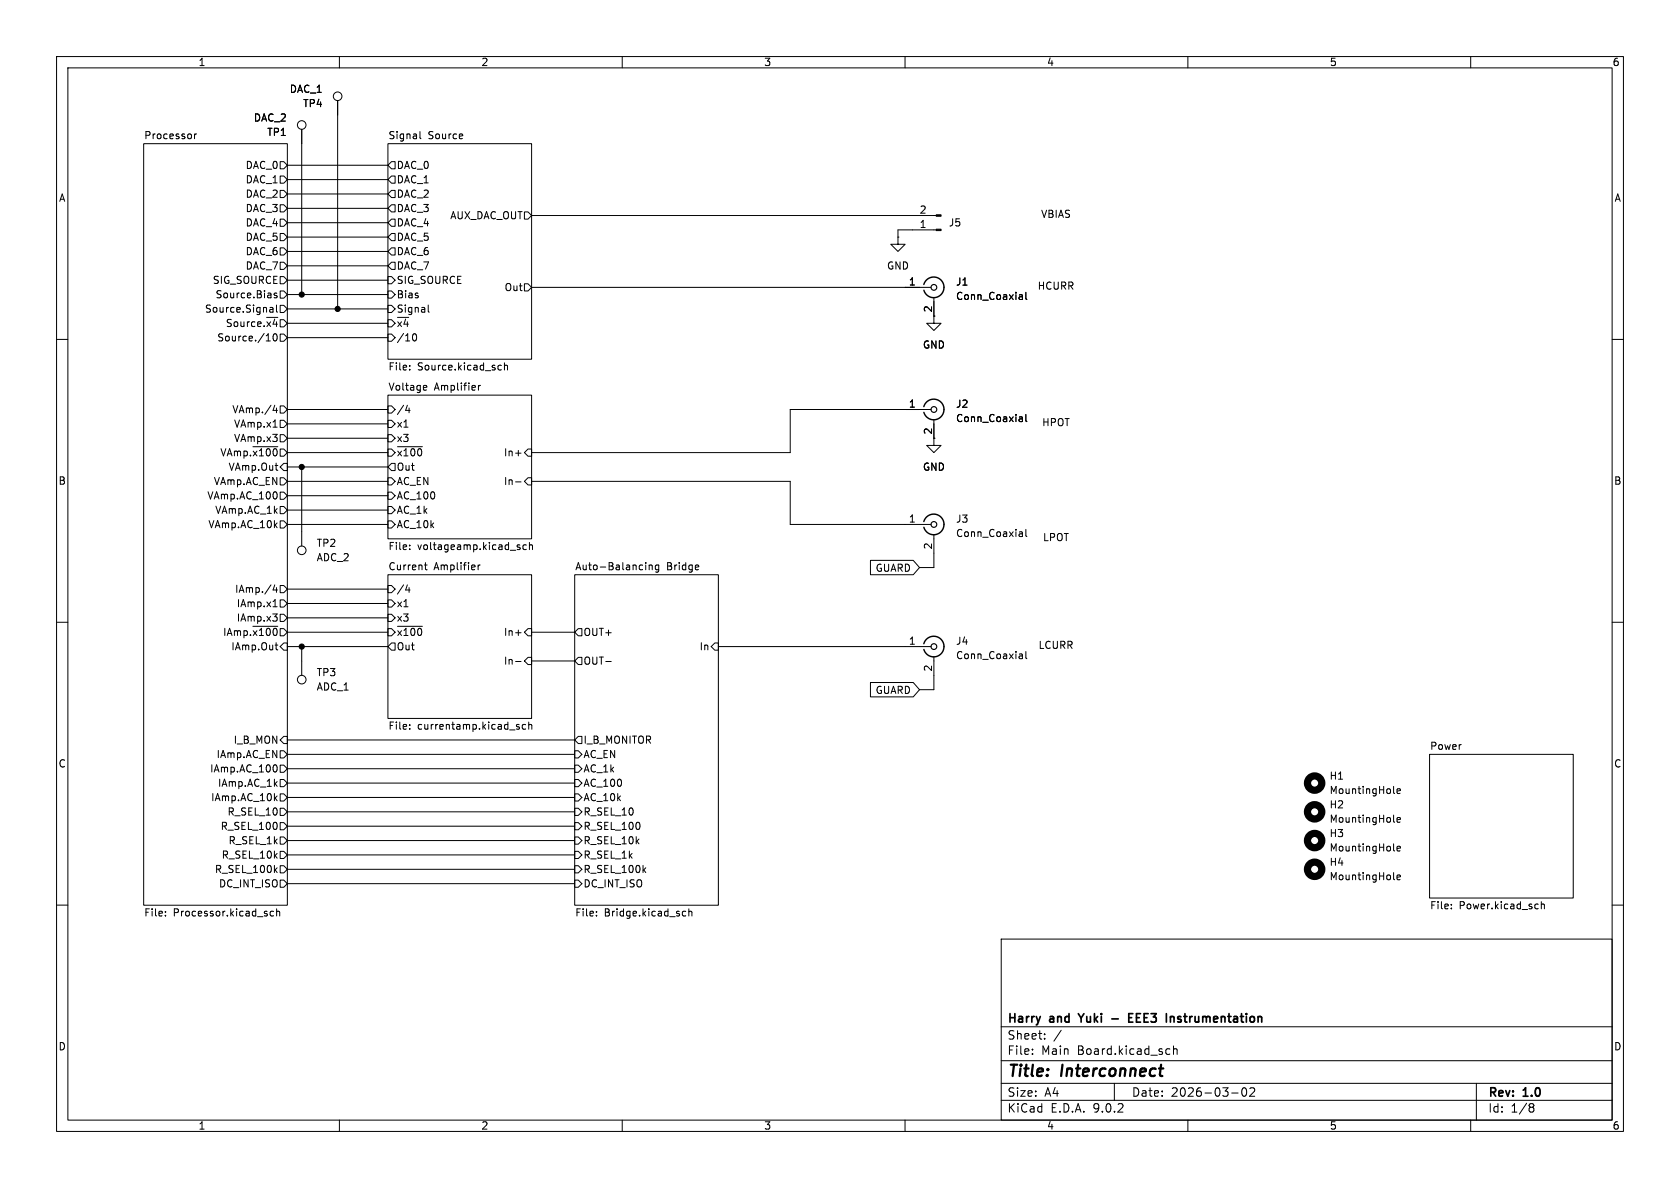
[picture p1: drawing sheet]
(kicad_sch
 (version 20250114)
 (generator "eeschema")
 (generator_version "9.0")
 (paper "A4")
 (title_block
  (title "Interconnect")
  (date "2026-03-02")
  (rev "1.0")
  (company "Harry and Yuki - EEE3 Instrumentation"))
 (lib_symbols
  (symbol "Connector:Conn_01x02_Pin"
   (pin_names
    (offset 1.016) (hide yes)) (exclude_from_sim no) (in_bom yes) (on_board yes)
   (property "Reference" "J" (at 0 2.54 0) (effects (font (size 1.27 1.27))))
   (property "Value" "Conn_01x02_Pin" (at 0 -5.08 0) (effects (font (size 1.27 1.27))))
   (property "Footprint" "" (at 0 0 0) (effects (font (size 1.27 1.27)) (hide yes)))
   (property "Datasheet" "~" (at 0 0 0) (effects (font (size 1.27 1.27)) (hide yes)))
   (property "Description" "Generic connector, single row, 01x02, script generated" (at 0 0 0) (effects (font (size 1.27 1.27)) (hide yes)))
   (property "ki_locked" "" (at 0 0 0) (effects (font (size 1.27 1.27))))
   (symbol "Conn_01x02_Pin_1_1"
    (rectangle (start 0.8636 0.127) (end 0 -0.127) (stroke (width 0.1524) (type default)) (fill (type outline)))
    (rectangle (start 0.8636 -2.413) (end 0 -2.667) (stroke (width 0.1524) (type default)) (fill (type outline)))
    (polyline (pts (xy 1.27 0) (xy 0.8636 0)) (stroke (width 0.1524) (type default)) (fill (type none)))
    (polyline (pts (xy 1.27 -2.54) (xy 0.8636 -2.54)) (stroke (width 0.1524) (type default)) (fill (type none)))
    (pin passive line (at 5.08 0 180) (length 3.81) (name "Pin_1" (effects (font (size 1.27 1.27)))) (number "1" (effects (font (size 1.27 1.27)))))
    (pin passive line (at 5.08 -2.54 180) (length 3.81) (name "Pin_2" (effects (font (size 1.27 1.27)))) (number "2" (effects (font (size 1.27 1.27))))))
   (embedded_fonts no))
  (symbol "Connector:Conn_Coaxial"
   (pin_names
    (offset 1.016) (hide yes)) (exclude_from_sim no) (in_bom yes) (on_board yes)
   (property "Reference" "J" (at 0.254 3.048 0) (effects (font (size 1.27 1.27))))
   (property "Value" "Conn_Coaxial" (at 2.921 0 90) (effects (font (size 1.27 1.27))))
   (property "Footprint" "" (at 0 0 0) (effects (font (size 1.27 1.27)) (hide yes)))
   (property "Datasheet" "~" (at 0 0 0) (effects (font (size 1.27 1.27)) (hide yes)))
   (property "Description" "coaxial connector (BNC, SMA, SMB, SMC, Cinch/RCA, LEMO, ...)" (at 0 0 0) (effects (font (size 1.27 1.27)) (hide yes)))
   (symbol "Conn_Coaxial_0_1"
    (polyline (pts (xy -2.54 0) (xy -0.508 0)) (stroke (width 0) (type default)) (fill (type none)))
    (arc (start 1.778 0) (mid 0.222 -1.8079) (end -1.778 -0.508) (stroke (width 0.254) (type default)) (fill (type none)))
    (arc (start -1.778 0.508) (mid 0.2221 1.8084) (end 1.778 0) (stroke (width 0.254) (type default)) (fill (type none)))
    (circle (center 0 0) (radius 0.508) (stroke (width 0.2032) (type default)) (fill (type none)))
    (polyline (pts (xy 0 -2.54) (xy 0 -1.778)) (stroke (width 0) (type default)) (fill (type none))))
   (symbol "Conn_Coaxial_1_1"
    (pin passive line (at -5.08 0 0) (length 2.54) (name "In" (effects (font (size 1.27 1.27)))) (number "1" (effects (font (size 1.27 1.27)))))
    (pin passive line (at 0 -5.08 90) (length 2.54) (name "Ext" (effects (font (size 1.27 1.27)))) (number "2" (effects (font (size 1.27 1.27))))))
   (embedded_fonts no))
  (symbol "Connector:TestPoint"
   (pin_numbers (hide yes))
   (pin_names
    (offset 0.762) (hide yes)) (exclude_from_sim no) (in_bom yes) (on_board yes)
   (property "Reference" "TP" (at 0 6.858 0) (effects (font (size 1.27 1.27))))
   (property "Value" "TestPoint" (at 0 5.08 0) (effects (font (size 1.27 1.27))))
   (property "Footprint" "" (at 5.08 0 0) (effects (font (size 1.27 1.27)) (hide yes)))
   (property "Datasheet" "~" (at 5.08 0 0) (effects (font (size 1.27 1.27)) (hide yes)))
   (property "Description" "test point" (at 0 0 0) (effects (font (size 1.27 1.27)) (hide yes)))
   (symbol "TestPoint_0_1"
    (circle (center 0 3.302) (radius 0.762) (stroke (width 0) (type default)) (fill (type none))))
   (symbol "TestPoint_1_1"
    (pin passive line (at 0 0 90) (length 2.54) (name "1" (effects (font (size 1.27 1.27)))) (number "1" (effects (font (size 1.27 1.27))))))
   (embedded_fonts no))
  (symbol "Mechanical:MountingHole"
   (pin_names
    (offset 1.016)) (exclude_from_sim no) (in_bom no) (on_board yes)
   (property "Reference" "H" (at 0 5.08 0) (effects (font (size 1.27 1.27))))
   (property "Value" "MountingHole" (at 0 3.175 0) (effects (font (size 1.27 1.27))))
   (property "Footprint" "" (at 0 0 0) (effects (font (size 1.27 1.27)) (hide yes)))
   (property "Datasheet" "~" (at 0 0 0) (effects (font (size 1.27 1.27)) (hide yes)))
   (property "Description" "Mounting Hole without connection" (at 0 0 0) (effects (font (size 1.27 1.27)) (hide yes)))
   (symbol "MountingHole_0_1"
    (circle (center 0 0) (radius 1.27) (stroke (width 1.27) (type default)) (fill (type none))))
   (embedded_fonts no))
  (symbol "power:GND"
   (power)
   (pin_numbers (hide yes))
   (pin_names
    (offset 0) (hide yes)) (exclude_from_sim no) (in_bom yes) (on_board yes)
   (property "Reference" "#PWR" (at 0 -6.35 0) (effects (font (size 1.27 1.27)) (hide yes)))
   (property "Value" "GND" (at 0 -3.81 0) (effects (font (size 1.27 1.27))))
   (property "Footprint" "" (at 0 0 0) (effects (font (size 1.27 1.27)) (hide yes)))
   (property "Datasheet" "" (at 0 0 0) (effects (font (size 1.27 1.27)) (hide yes)))
   (property "Description" "Power symbol creates a global label with name \"GND\" , ground" (at 0 0 0) (effects (font (size 1.27 1.27)) (hide yes)))
   (symbol "GND_0_1"
    (polyline (pts (xy 0 0) (xy 0 -1.27) (xy 1.27 -1.27) (xy 0 -2.54) (xy -1.27 -1.27) (xy 0 -1.27)) (stroke (width 0) (type default)) (fill (type none))))
   (symbol "GND_1_1"
    (pin power_in line (at 0 0 270) (length 0) (name "~" (effects (font (size 1.27 1.27)))) (number "1" (effects (font (size 1.27 1.27))))))
   (embedded_fonts no)))
 (text "LPOT\n"
  (exclude_from_sim no)
  (at 186.69 95.25 0)
  (effects (font (size 1.27 1.27))))
 (text "HCURR\n"
  (exclude_from_sim no)
  (at 186.69 50.8 0)
  (effects (font (size 1.27 1.27))))
 (text "VBIAS\n"
  (exclude_from_sim no)
  (at 186.69 38.1 0)
  (effects (font (size 1.27 1.27))))
 (text "LCURR\n"
  (exclude_from_sim no)
  (at 186.69 114.3 0)
  (effects (font (size 1.27 1.27))))
 (text "HPOT"
  (exclude_from_sim no)
  (at 186.69 74.93 0)
  (effects (font (size 1.27 1.27))))
 (junction
  (at 53.34 52.07)
  (diameter 0)
  (color 0 0 0 0))
 (junction
  (at 59.69 54.61)
  (diameter 0)
  (color 0 0 0 0))
 (junction
  (at 53.34 82.55)
  (diameter 0)
  (color 0 0 0 0))
 (junction
  (at 53.34 114.3)
  (diameter 0)
  (color 0 0 0 0))
 (wire
  (pts (xy 59.69 20.32) (xy 59.69 54.61))
  (stroke (width 0) (type default)))
 (wire
  (pts (xy 50.8 151.13) (xy 101.6 151.13))
  (stroke (width 0) (type default)))
 (wire
  (pts (xy 50.8 111.76) (xy 68.58 111.76))
  (stroke (width 0) (type default)))
 (wire
  (pts (xy 50.8 153.67) (xy 101.6 153.67))
  (stroke (width 0) (type default)))
 (wire
  (pts (xy 50.8 80.01) (xy 68.58 80.01))
  (stroke (width 0) (type default)))
 (wire
  (pts (xy 139.7 80.01) (xy 139.7 72.39))
  (stroke (width 0) (type default)))
 (wire
  (pts (xy 50.8 77.47) (xy 68.58 77.47))
  (stroke (width 0) (type default)))
 (wire
  (pts (xy 93.98 111.76) (xy 101.6 111.76))
  (stroke (width 0) (type default)))
 (wire
  (pts (xy 50.8 36.83) (xy 68.58 36.83))
  (stroke (width 0) (type default)))
 (wire
  (pts (xy 93.98 38.1) (xy 161.29 38.1))
  (stroke (width 0) (type default)))
 (wire
  (pts (xy 50.8 87.63) (xy 68.58 87.63))
  (stroke (width 0) (type default)))
 (wire
  (pts (xy 93.98 85.09) (xy 139.7 85.09))
  (stroke (width 0) (type default)))
 (wire
  (pts (xy 50.8 140.97) (xy 101.6 140.97))
  (stroke (width 0) (type default)))
 (wire
  (pts (xy 50.8 49.53) (xy 68.58 49.53))
  (stroke (width 0) (type default)))
 (wire
  (pts (xy 50.8 44.45) (xy 68.58 44.45))
  (stroke (width 0) (type default)))
 (wire
  (pts (xy 162.56 100.33) (xy 165.1 100.33))
  (stroke (width 0) (type default)))
 (wire
  (pts (xy 50.8 85.09) (xy 68.58 85.09))
  (stroke (width 0) (type default)))
 (wire
  (pts (xy 53.34 114.3) (xy 68.58 114.3))
  (stroke (width 0) (type default)))
 (wire
  (pts (xy 50.8 59.69) (xy 68.58 59.69))
  (stroke (width 0) (type default)))
 (wire
  (pts (xy 139.7 92.71) (xy 160.02 92.71))
  (stroke (width 0) (type default)))
 (wire
  (pts (xy 50.8 104.14) (xy 68.58 104.14))
  (stroke (width 0) (type default)))
 (wire
  (pts (xy 50.8 90.17) (xy 68.58 90.17))
  (stroke (width 0) (type default)))
 (wire
  (pts (xy 165.1 121.92) (xy 165.1 119.38))
  (stroke (width 0) (type default)))
 (wire
  (pts (xy 162.56 121.92) (xy 165.1 121.92))
  (stroke (width 0) (type default)))
 (wire
  (pts (xy 50.8 57.15) (xy 68.58 57.15))
  (stroke (width 0) (type default)))
 (wire
  (pts (xy 50.8 130.81) (xy 101.6 130.81))
  (stroke (width 0) (type default)))
 (wire
  (pts (xy 50.8 148.59) (xy 101.6 148.59))
  (stroke (width 0) (type default)))
 (wire
  (pts (xy 127 114.3) (xy 160.02 114.3))
  (stroke (width 0) (type default)))
 (wire
  (pts (xy 50.8 34.29) (xy 68.58 34.29))
  (stroke (width 0) (type default)))
 (wire
  (pts (xy 139.7 85.09) (xy 139.7 92.71))
  (stroke (width 0) (type default)))
 (wire
  (pts (xy 50.8 106.68) (xy 68.58 106.68))
  (stroke (width 0) (type default)))
 (wire
  (pts (xy 50.8 52.07) (xy 53.34 52.07))
  (stroke (width 0) (type default)))
 (wire
  (pts (xy 53.34 116.84) (xy 53.34 114.3))
  (stroke (width 0) (type default)))
 (wire
  (pts (xy 53.34 52.07) (xy 68.58 52.07))
  (stroke (width 0) (type default)))
 (wire
  (pts (xy 50.8 74.93) (xy 68.58 74.93))
  (stroke (width 0) (type default)))
 (wire
  (pts (xy 50.8 41.91) (xy 68.58 41.91))
  (stroke (width 0) (type default)))
 (wire
  (pts (xy 93.98 116.84) (xy 101.6 116.84))
  (stroke (width 0) (type default)))
 (wire
  (pts (xy 165.1 100.33) (xy 165.1 97.79))
  (stroke (width 0) (type default)))
 (wire
  (pts (xy 50.8 54.61) (xy 59.69 54.61))
  (stroke (width 0) (type default)))
 (wire
  (pts (xy 50.8 39.37) (xy 68.58 39.37))
  (stroke (width 0) (type default)))
 (wire
  (pts (xy 59.69 54.61) (xy 68.58 54.61))
  (stroke (width 0) (type default)))
 (wire
  (pts (xy 50.8 46.99) (xy 68.58 46.99))
  (stroke (width 0) (type default)))
 (wire
  (pts (xy 93.98 50.8) (xy 160.02 50.8))
  (stroke (width 0) (type default)))
 (wire
  (pts (xy 50.8 72.39) (xy 68.58 72.39))
  (stroke (width 0) (type default)))
 (wire
  (pts (xy 158.75 40.64) (xy 161.29 40.64))
  (stroke (width 0) (type default)))
 (wire
  (pts (xy 50.8 133.35) (xy 101.6 133.35))
  (stroke (width 0) (type default)))
 (wire
  (pts (xy 50.8 82.55) (xy 53.34 82.55))
  (stroke (width 0) (type default)))
 (wire
  (pts (xy 50.8 109.22) (xy 68.58 109.22))
  (stroke (width 0) (type default)))
 (wire
  (pts (xy 53.34 82.55) (xy 53.34 93.98))
  (stroke (width 0) (type default)))
 (wire
  (pts (xy 93.98 80.01) (xy 139.7 80.01))
  (stroke (width 0) (type default)))
 (wire
  (pts (xy 139.7 72.39) (xy 160.02 72.39))
  (stroke (width 0) (type default)))
 (wire
  (pts (xy 50.8 146.05) (xy 101.6 146.05))
  (stroke (width 0) (type default)))
 (wire
  (pts (xy 53.34 25.4) (xy 53.34 52.07))
  (stroke (width 0) (type default)))
 (wire
  (pts (xy 50.8 92.71) (xy 68.58 92.71))
  (stroke (width 0) (type default)))
 (wire
  (pts (xy 158.75 41.91) (xy 158.75 40.64))
  (stroke (width 0) (type default)))
 (wire
  (pts (xy 53.34 82.55) (xy 68.58 82.55))
  (stroke (width 0) (type default)))
 (wire
  (pts (xy 50.8 29.21) (xy 68.58 29.21))
  (stroke (width 0) (type default)))
 (wire
  (pts (xy 50.8 156.21) (xy 101.6 156.21))
  (stroke (width 0) (type default)))
 (wire
  (pts (xy 50.8 138.43) (xy 101.6 138.43))
  (stroke (width 0) (type default)))
 (wire
  (pts (xy 50.8 143.51) (xy 101.6 143.51))
  (stroke (width 0) (type default)))
 (wire
  (pts (xy 50.8 114.3) (xy 53.34 114.3))
  (stroke (width 0) (type default)))
 (wire
  (pts (xy 50.8 31.75) (xy 68.58 31.75))
  (stroke (width 0) (type default)))
 (wire
  (pts (xy 50.8 135.89) (xy 101.6 135.89))
  (stroke (width 0) (type default)))
 (global_label "GUARD"
  (shape input)
  (at 162.56 121.92 180)
  (fields_autoplaced yes)
  (effects (font (size 1.27 1.27)) (justify right))
  (property "Intersheetrefs" "${INTERSHEET_REFS}" (at 153.3457 121.92 0) (effects (font (size 1.27 1.27)) (justify right) (hide yes))))
 (global_label "GUARD"
  (shape input)
  (at 162.56 100.33 180)
  (fields_autoplaced yes)
  (effects (font (size 1.27 1.27)) (justify right))
  (property "Intersheetrefs" "${INTERSHEET_REFS}" (at 153.3457 100.33 0) (effects (font (size 1.27 1.27)) (justify right) (hide yes))))
 (symbol
  (lib_id "Mechanical:MountingHole")
  (at 232.41 153.67 0)
  (unit 1)
  (exclude_from_sim no)
  (in_bom no)
  (on_board yes)
  (dnp no)
  (fields_autoplaced yes)
  (property "Reference" "H4" (at 234.95 152.3999 0) (effects (font (size 1.27 1.27)) (justify left)))
  (property "Value" "MountingHole" (at 234.95 154.9399 0) (effects (font (size 1.27 1.27)) (justify left)))
  (property "Footprint" "MountingHole:MountingHole_3.2mm_M3" (at 232.41 153.67 0) (effects (font (size 1.27 1.27)) (hide yes)))
  (property "Datasheet" "~" (at 232.41 153.67 0) (effects (font (size 1.27 1.27)) (hide yes)))
  (property "Description" "Mounting Hole without connection" (at 232.41 153.67 0) (effects (font (size 1.27 1.27)) (hide yes))))
 (symbol
  (lib_id "Connector:TestPoint")
  (at 53.34 93.98 180)
  (unit 1)
  (exclude_from_sim no)
  (in_bom yes)
  (on_board yes)
  (dnp no)
  (property "Reference" "TP2" (at 55.88 96.0119 0) (effects (font (size 1.27 1.27)) (justify right)))
  (property "Value" "ADC_2" (at 55.88 98.5519 0) (effects (font (size 1.27 1.27)) (justify right)))
  (property "Footprint" "TestPoint:TestPoint_Pad_2.0x2.0mm" (at 48.26 93.98 0) (effects (font (size 1.27 1.27)) (hide yes)))
  (property "Datasheet" "~" (at 48.26 93.98 0) (effects (font (size 1.27 1.27)) (hide yes)))
  (property "Description" "test point" (at 53.34 93.98 0) (effects (font (size 1.27 1.27)) (hide yes)))
  (pin "1"))
 (symbol
  (lib_id "Connector:TestPoint")
  (at 53.34 116.84 180)
  (unit 1)
  (exclude_from_sim no)
  (in_bom yes)
  (on_board yes)
  (dnp no)
  (property "Reference" "TP3" (at 55.88 118.8719 0) (effects (font (size 1.27 1.27)) (justify right)))
  (property "Value" "ADC_1" (at 55.88 121.4119 0) (effects (font (size 1.27 1.27)) (justify right)))
  (property "Footprint" "TestPoint:TestPoint_Pad_2.0x2.0mm" (at 48.26 116.84 0) (effects (font (size 1.27 1.27)) (hide yes)))
  (property "Datasheet" "~" (at 48.26 116.84 0) (effects (font (size 1.27 1.27)) (hide yes)))
  (property "Description" "test point" (at 53.34 116.84 0) (effects (font (size 1.27 1.27)) (hide yes)))
  (pin "1"))
 (symbol
  (lib_id "Connector:TestPoint")
  (at 59.69 20.32 0)
  (unit 1)
  (exclude_from_sim no)
  (in_bom yes)
  (on_board yes)
  (dnp no)
  (property "Reference" "TP4" (at 57.15 18.2881 0) (effects (font (size 1.27 1.27)) (justify right)))
  (property "Value" "DAC_1" (at 57.15 15.7481 0) (effects (font (size 1.27 1.27)) (justify right)))
  (property "Footprint" "TestPoint:TestPoint_Pad_2.0x2.0mm" (at 64.77 20.32 0) (effects (font (size 1.27 1.27)) (hide yes)))
  (property "Datasheet" "~" (at 64.77 20.32 0) (effects (font (size 1.27 1.27)) (hide yes)))
  (property "Description" "test point" (at 59.69 20.32 0) (effects (font (size 1.27 1.27)) (hide yes)))
  (pin "1"))
 (symbol
  (lib_id "Mechanical:MountingHole")
  (at 232.41 148.59 0)
  (unit 1)
  (exclude_from_sim no)
  (in_bom no)
  (on_board yes)
  (dnp no)
  (fields_autoplaced yes)
  (property "Reference" "H3" (at 234.95 147.3199 0) (effects (font (size 1.27 1.27)) (justify left)))
  (property "Value" "MountingHole" (at 234.95 149.8599 0) (effects (font (size 1.27 1.27)) (justify left)))
  (property "Footprint" "MountingHole:MountingHole_3.2mm_M3" (at 232.41 148.59 0) (effects (font (size 1.27 1.27)) (hide yes)))
  (property "Datasheet" "~" (at 232.41 148.59 0) (effects (font (size 1.27 1.27)) (hide yes)))
  (property "Description" "Mounting Hole without connection" (at 232.41 148.59 0) (effects (font (size 1.27 1.27)) (hide yes))))
 (symbol
  (lib_id "power:GND")
  (at 165.1 55.88 0)
  (unit 1)
  (exclude_from_sim no)
  (in_bom yes)
  (on_board yes)
  (dnp no)
  (fields_autoplaced yes)
  (property "Reference" "#PWR02" (at 165.1 62.23 0) (effects (font (size 1.27 1.27)) (hide yes)))
  (property "Value" "GND" (at 165.1 60.96 0) (effects (font (size 1.27 1.27))))
  (property "Footprint" "" (at 165.1 55.88 0) (effects (font (size 1.27 1.27)) (hide yes)))
  (property "Datasheet" "" (at 165.1 55.88 0) (effects (font (size 1.27 1.27)) (hide yes)))
  (property "Description" "Power symbol creates a global label with name \"GND\" , ground" (at 165.1 55.88 0) (effects (font (size 1.27 1.27)) (hide yes)))
  (pin "1"))
 (symbol
  (lib_id "power:GND")
  (at 158.75 41.91 0)
  (unit 1)
  (exclude_from_sim no)
  (in_bom yes)
  (on_board yes)
  (dnp no)
  (fields_autoplaced yes)
  (property "Reference" "#PWR01" (at 158.75 48.26 0) (effects (font (size 1.27 1.27)) (hide yes)))
  (property "Value" "GND" (at 158.75 46.99 0) (effects (font (size 1.27 1.27))))
  (property "Footprint" "" (at 158.75 41.91 0) (effects (font (size 1.27 1.27)) (hide yes)))
  (property "Datasheet" "" (at 158.75 41.91 0) (effects (font (size 1.27 1.27)) (hide yes)))
  (property "Description" "Power symbol creates a global label with name \"GND\" , ground" (at 158.75 41.91 0) (effects (font (size 1.27 1.27)) (hide yes)))
  (pin "1"))
 (symbol
  (lib_id "Connector:Conn_Coaxial")
  (at 165.1 114.3 0)
  (unit 1)
  (exclude_from_sim no)
  (in_bom yes)
  (on_board yes)
  (dnp no)
  (fields_autoplaced yes)
  (property "Reference" "J4" (at 168.91 113.3231 0) (effects (font (size 1.27 1.27)) (justify left)))
  (property "Value" "Conn_Coaxial" (at 168.91 115.8631 0) (effects (font (size 1.27 1.27)) (justify left)))
  (property "Footprint" "Connector_Coaxial:BNC_Amphenol_B6252HB-NPP3G-50_Horizontal" (at 165.1 114.3 0) (effects (font (size 1.27 1.27)) (hide yes)))
  (property "Datasheet" "~" (at 165.1 114.3 0) (effects (font (size 1.27 1.27)) (hide yes)))
  (property "Description" "coaxial connector (BNC, SMA, SMB, SMC, Cinch/RCA, LEMO, ...)" (at 165.1 114.3 0) (effects (font (size 1.27 1.27)) (hide yes)))
  (pin "1")
  (pin "2"))
 (symbol
  (lib_id "Connector:Conn_Coaxial")
  (at 165.1 72.39 0)
  (unit 1)
  (exclude_from_sim no)
  (in_bom yes)
  (on_board yes)
  (dnp no)
  (fields_autoplaced yes)
  (property "Reference" "J2" (at 168.91 71.4131 0) (effects (font (size 1.27 1.27)) (justify left)))
  (property "Value" "Conn_Coaxial" (at 168.91 73.9531 0) (effects (font (size 1.27 1.27)) (justify left)))
  (property "Footprint" "Connector_Coaxial:BNC_Amphenol_B6252HB-NPP3G-50_Horizontal" (at 165.1 72.39 0) (effects (font (size 1.27 1.27)) (hide yes)))
  (property "Datasheet" "~" (at 165.1 72.39 0) (effects (font (size 1.27 1.27)) (hide yes)))
  (property "Description" "coaxial connector (BNC, SMA, SMB, SMC, Cinch/RCA, LEMO, ...)" (at 165.1 72.39 0) (effects (font (size 1.27 1.27)) (hide yes)))
  (pin "1")
  (pin "2"))
 (symbol
  (lib_id "power:GND")
  (at 165.1 77.47 0)
  (unit 1)
  (exclude_from_sim no)
  (in_bom yes)
  (on_board yes)
  (dnp no)
  (fields_autoplaced yes)
  (property "Reference" "#PWR03" (at 165.1 83.82 0) (effects (font (size 1.27 1.27)) (hide yes)))
  (property "Value" "GND" (at 165.1 82.55 0) (effects (font (size 1.27 1.27))))
  (property "Footprint" "" (at 165.1 77.47 0) (effects (font (size 1.27 1.27)) (hide yes)))
  (property "Datasheet" "" (at 165.1 77.47 0) (effects (font (size 1.27 1.27)) (hide yes)))
  (property "Description" "Power symbol creates a global label with name \"GND\" , ground" (at 165.1 77.47 0) (effects (font (size 1.27 1.27)) (hide yes)))
  (pin "1"))
 (symbol
  (lib_id "Connector:TestPoint")
  (at 53.34 25.4 0)
  (unit 1)
  (exclude_from_sim no)
  (in_bom yes)
  (on_board yes)
  (dnp no)
  (property "Reference" "TP1" (at 50.8 23.3681 0) (effects (font (size 1.27 1.27)) (justify right)))
  (property "Value" "DAC_2" (at 50.8 20.8281 0) (effects (font (size 1.27 1.27)) (justify right)))
  (property "Footprint" "TestPoint:TestPoint_Pad_2.0x2.0mm" (at 58.42 25.4 0) (effects (font (size 1.27 1.27)) (hide yes)))
  (property "Datasheet" "~" (at 58.42 25.4 0) (effects (font (size 1.27 1.27)) (hide yes)))
  (property "Description" "test point" (at 53.34 25.4 0) (effects (font (size 1.27 1.27)) (hide yes)))
  (pin "1"))
 (symbol
  (lib_id "Mechanical:MountingHole")
  (at 232.41 143.51 0)
  (unit 1)
  (exclude_from_sim no)
  (in_bom no)
  (on_board yes)
  (dnp no)
  (fields_autoplaced yes)
  (property "Reference" "H2" (at 234.95 142.2399 0) (effects (font (size 1.27 1.27)) (justify left)))
  (property "Value" "MountingHole" (at 234.95 144.7799 0) (effects (font (size 1.27 1.27)) (justify left)))
  (property "Footprint" "MountingHole:MountingHole_3.2mm_M3" (at 232.41 143.51 0) (effects (font (size 1.27 1.27)) (hide yes)))
  (property "Datasheet" "~" (at 232.41 143.51 0) (effects (font (size 1.27 1.27)) (hide yes)))
  (property "Description" "Mounting Hole without connection" (at 232.41 143.51 0) (effects (font (size 1.27 1.27)) (hide yes))))
 (symbol
  (lib_id "Connector:Conn_01x02_Pin")
  (at 166.37 40.64 180)
  (unit 1)
  (exclude_from_sim no)
  (in_bom yes)
  (on_board yes)
  (dnp no)
  (property "Reference" "J5" (at 167.64 39.3699 0) (effects (font (size 1.27 1.27)) (justify right)))
  (property "Value" "Conn_01x02_Pin" (at 167.64 40.6399 0) (effects (font (size 1.27 1.27)) (justify right) (hide yes)))
  (property "Footprint" "Connector_PinHeader_2.54mm:PinHeader_1x02_P2.54mm_Vertical" (at 166.37 40.64 0) (effects (font (size 1.27 1.27)) (hide yes)))
  (property "Datasheet" "~" (at 166.37 40.64 0) (effects (font (size 1.27 1.27)) (hide yes)))
  (property "Description" "Generic connector, single row, 01x02, script generated" (at 166.37 40.64 0) (effects (font (size 1.27 1.27)) (hide yes)))
  (pin "2")
  (pin "1"))
 (symbol
  (lib_id "Connector:Conn_Coaxial")
  (at 165.1 92.71 0)
  (unit 1)
  (exclude_from_sim no)
  (in_bom yes)
  (on_board yes)
  (dnp no)
  (fields_autoplaced yes)
  (property "Reference" "J3" (at 168.91 91.7331 0) (effects (font (size 1.27 1.27)) (justify left)))
  (property "Value" "Conn_Coaxial" (at 168.91 94.2731 0) (effects (font (size 1.27 1.27)) (justify left)))
  (property "Footprint" "Connector_Coaxial:BNC_Amphenol_B6252HB-NPP3G-50_Horizontal" (at 165.1 92.71 0) (effects (font (size 1.27 1.27)) (hide yes)))
  (property "Datasheet" "~" (at 165.1 92.71 0) (effects (font (size 1.27 1.27)) (hide yes)))
  (property "Description" "coaxial connector (BNC, SMA, SMB, SMC, Cinch/RCA, LEMO, ...)" (at 165.1 92.71 0) (effects (font (size 1.27 1.27)) (hide yes)))
  (pin "1")
  (pin "2"))
 (symbol
  (lib_id "Mechanical:MountingHole")
  (at 232.41 138.43 0)
  (unit 1)
  (exclude_from_sim no)
  (in_bom no)
  (on_board yes)
  (dnp no)
  (fields_autoplaced yes)
  (property "Reference" "H1" (at 234.95 137.1599 0) (effects (font (size 1.27 1.27)) (justify left)))
  (property "Value" "MountingHole" (at 234.95 139.6999 0) (effects (font (size 1.27 1.27)) (justify left)))
  (property "Footprint" "MountingHole:MountingHole_3.2mm_M3" (at 232.41 138.43 0) (effects (font (size 1.27 1.27)) (hide yes)))
  (property "Datasheet" "~" (at 232.41 138.43 0) (effects (font (size 1.27 1.27)) (hide yes)))
  (property "Description" "Mounting Hole without connection" (at 232.41 138.43 0) (effects (font (size 1.27 1.27)) (hide yes))))
 (symbol
  (lib_id "Connector:Conn_Coaxial")
  (at 165.1 50.8 0)
  (unit 1)
  (exclude_from_sim no)
  (in_bom yes)
  (on_board yes)
  (dnp no)
  (fields_autoplaced yes)
  (property "Reference" "J1" (at 168.91 49.8231 0) (effects (font (size 1.27 1.27)) (justify left)))
  (property "Value" "Conn_Coaxial" (at 168.91 52.3631 0) (effects (font (size 1.27 1.27)) (justify left)))
  (property "Footprint" "Connector_Coaxial:BNC_Amphenol_B6252HB-NPP3G-50_Horizontal" (at 165.1 50.8 0) (effects (font (size 1.27 1.27)) (hide yes)))
  (property "Datasheet" "~" (at 165.1 50.8 0) (effects (font (size 1.27 1.27)) (hide yes)))
  (property "Description" "coaxial connector (BNC, SMA, SMB, SMC, Cinch/RCA, LEMO, ...)" (at 165.1 50.8 0) (effects (font (size 1.27 1.27)) (hide yes)))
  (pin "1")
  (pin "2"))
 (sheet
  (at 68.58 25.4)
  (size 25.4 38.1)
  (exclude_from_sim no)
  (in_bom yes)
  (on_board yes)
  (dnp no)
  (fields_autoplaced yes)
  (stroke (width 0.1524) (type solid))
  (fill (color 0 0 0 0.0000))
  (property "Sheetname" "Signal Source" (at 68.58 24.6884 0) (effects (font (size 1.27 1.27)) (justify left bottom)))
  (property "Sheetfile" "Source.kicad_sch" (at 68.58 64.0846 0) (effects (font (size 1.27 1.27)) (justify left top)))
  (pin "Out" output (at 93.98 50.8 0) (effects (font (size 1.27 1.27)) (justify right)))
  (pin "Bias" input (at 68.58 52.07 180) (effects (font (size 1.27 1.27)) (justify left)))
  (pin "Signal" input (at 68.58 54.61 180) (effects (font (size 1.27 1.27)) (justify left)))
  (pin "~{x4}" input (at 68.58 57.15 180) (effects (font (size 1.27 1.27)) (justify left)))
  (pin "{slash}10" input (at 68.58 59.69 180) (effects (font (size 1.27 1.27)) (justify left)))
  (pin "SIG_SOURCE" input (at 68.58 49.53 180) (effects (font (size 1.27 1.27)) (justify left)))
  (pin "DAC_1" output (at 68.58 31.75 180) (effects (font (size 1.27 1.27)) (justify left)))
  (pin "DAC_5" output (at 68.58 41.91 180) (effects (font (size 1.27 1.27)) (justify left)))
  (pin "DAC_3" output (at 68.58 36.83 180) (effects (font (size 1.27 1.27)) (justify left)))
  (pin "DAC_6" output (at 68.58 44.45 180) (effects (font (size 1.27 1.27)) (justify left)))
  (pin "DAC_7" output (at 68.58 46.99 180) (effects (font (size 1.27 1.27)) (justify left)))
  (pin "DAC_4" output (at 68.58 39.37 180) (effects (font (size 1.27 1.27)) (justify left)))
  (pin "DAC_2" output (at 68.58 34.29 180) (effects (font (size 1.27 1.27)) (justify left)))
  (pin "DAC_0" output (at 68.58 29.21 180) (effects (font (size 1.27 1.27)) (justify left)))
  (pin "AUX_DAC_OUT" output (at 93.98 38.1 0) (effects (font (size 1.27 1.27)) (justify right))))
 (sheet
  (at 252.73 133.35)
  (size 25.4 25.4)
  (exclude_from_sim no)
  (in_bom yes)
  (on_board yes)
  (dnp no)
  (fields_autoplaced yes)
  (stroke (width 0.1524) (type solid))
  (fill (color 0 0 0 0.0000))
  (property "Sheetname" "Power" (at 252.73 132.6384 0) (effects (font (size 1.27 1.27)) (justify left bottom)))
  (property "Sheetfile" "Power.kicad_sch" (at 252.73 159.3346 0) (effects (font (size 1.27 1.27)) (justify left top))))
 (sheet
  (at 68.58 101.6)
  (size 25.4 25.4)
  (exclude_from_sim no)
  (in_bom yes)
  (on_board yes)
  (dnp no)
  (fields_autoplaced yes)
  (stroke (width 0.1524) (type solid))
  (fill (color 0 0 0 0.0000))
  (property "Sheetname" "Current Amplifier" (at 68.58 100.8884 0) (effects (font (size 1.27 1.27)) (justify left bottom)))
  (property "Sheetfile" "currentamp.kicad_sch" (at 68.58 127.5846 0) (effects (font (size 1.27 1.27)) (justify left top)))
  (pin "x3" input (at 68.58 109.22 180) (effects (font (size 1.27 1.27)) (justify left)))
  (pin "{slash}4" input (at 68.58 104.14 180) (effects (font (size 1.27 1.27)) (justify left)))
  (pin "In-" input (at 93.98 116.84 0) (effects (font (size 1.27 1.27)) (justify right)))
  (pin "~{x100}" input (at 68.58 111.76 180) (effects (font (size 1.27 1.27)) (justify left)))
  (pin "In+" input (at 93.98 111.76 0) (effects (font (size 1.27 1.27)) (justify right)))
  (pin "Out" output (at 68.58 114.3 180) (effects (font (size 1.27 1.27)) (justify left)))
  (pin "x1" input (at 68.58 106.68 180) (effects (font (size 1.27 1.27)) (justify left))))
 (sheet
  (at 101.6 101.6)
  (size 25.4 58.42)
  (exclude_from_sim no)
  (in_bom yes)
  (on_board yes)
  (dnp no)
  (fields_autoplaced yes)
  (stroke (width 0.1524) (type solid))
  (fill (color 0 0 0 0.0000))
  (property "Sheetname" "Auto-Balancing Bridge" (at 101.6 100.8884 0) (effects (font (size 1.27 1.27)) (justify left bottom)))
  (property "Sheetfile" "Bridge.kicad_sch" (at 101.6 160.6046 0) (effects (font (size 1.27 1.27)) (justify left top)))
  (pin "In" input (at 127 114.3 0) (effects (font (size 1.27 1.27)) (justify right)))
  (pin "AC_EN" input (at 101.6 133.35 180) (effects (font (size 1.27 1.27)) (justify left)))
  (pin "OUT-" output (at 101.6 116.84 180) (effects (font (size 1.27 1.27)) (justify left)))
  (pin "OUT+" output (at 101.6 111.76 180) (effects (font (size 1.27 1.27)) (justify left)))
  (pin "AC_100" input (at 101.6 138.43 180) (effects (font (size 1.27 1.27)) (justify left)))
  (pin "I_B_MONITOR" output (at 101.6 130.81 180) (effects (font (size 1.27 1.27)) (justify left)))
  (pin "AC_1k" input (at 101.6 135.89 180) (effects (font (size 1.27 1.27)) (justify left)))
  (pin "AC_10k" input (at 101.6 140.97 180) (effects (font (size 1.27 1.27)) (justify left)))
  (pin "R_SEL_100" input (at 101.6 146.05 180) (effects (font (size 1.27 1.27)) (justify left)))
  (pin "R_SEL_10" input (at 101.6 143.51 180) (effects (font (size 1.27 1.27)) (justify left)))
  (pin "R_SEL_10k" input (at 101.6 148.59 180) (effects (font (size 1.27 1.27)) (justify left)))
  (pin "R_SEL_100k" input (at 101.6 153.67 180) (effects (font (size 1.27 1.27)) (justify left)))
  (pin "R_SEL_1k" input (at 101.6 151.13 180) (effects (font (size 1.27 1.27)) (justify left)))
  (pin "DC_INT_ISO" input (at 101.6 156.21 180) (effects (font (size 1.27 1.27)) (justify left))))
 (sheet
  (at 68.58 69.85)
  (size 25.4 25.4)
  (exclude_from_sim no)
  (in_bom yes)
  (on_board yes)
  (dnp no)
  (fields_autoplaced yes)
  (stroke (width 0.1524) (type solid))
  (fill (color 0 0 0 0.0000))
  (property "Sheetname" "Voltage Amplifier" (at 68.58 69.1384 0) (effects (font (size 1.27 1.27)) (justify left bottom)))
  (property "Sheetfile" "voltageamp.kicad_sch" (at 68.58 95.8346 0) (effects (font (size 1.27 1.27)) (justify left top)))
  (pin "AC_10k" input (at 68.58 92.71 180) (effects (font (size 1.27 1.27)) (justify left)))
  (pin "x3" input (at 68.58 77.47 180) (effects (font (size 1.27 1.27)) (justify left)))
  (pin "In-" input (at 93.98 85.09 0) (effects (font (size 1.27 1.27)) (justify right)))
  (pin "AC_1k" input (at 68.58 90.17 180) (effects (font (size 1.27 1.27)) (justify left)))
  (pin "Out" output (at 68.58 82.55 180) (effects (font (size 1.27 1.27)) (justify left)))
  (pin "AC_EN" input (at 68.58 85.09 180) (effects (font (size 1.27 1.27)) (justify left)))
  (pin "AC_100" input (at 68.58 87.63 180) (effects (font (size 1.27 1.27)) (justify left)))
  (pin "In+" input (at 93.98 80.01 0) (effects (font (size 1.27 1.27)) (justify right)))
  (pin "x1" input (at 68.58 74.93 180) (effects (font (size 1.27 1.27)) (justify left)))
  (pin "~{x100}" input (at 68.58 80.01 180) (effects (font (size 1.27 1.27)) (justify left)))
  (pin "{slash}4" input (at 68.58 72.39 180) (effects (font (size 1.27 1.27)) (justify left))))
 (sheet
  (at 25.4 25.4)
  (size 25.4 134.62)
  (exclude_from_sim no)
  (in_bom yes)
  (on_board yes)
  (dnp no)
  (fields_autoplaced yes)
  (stroke (width 0.1524) (type solid))
  (fill (color 0 0 0 0.0000))
  (property "Sheetname" "Processor" (at 25.4 24.6884 0) (effects (font (size 1.27 1.27)) (justify left bottom)))
  (property "Sheetfile" "Processor.kicad_sch" (at 25.4 160.6046 0) (effects (font (size 1.27 1.27)) (justify left top)))
  (pin "VAmp.x3" output (at 50.8 77.47 0) (effects (font (size 1.27 1.27)) (justify right)))
  (pin "VAmp.{slash}4" output (at 50.8 72.39 0) (effects (font (size 1.27 1.27)) (justify right)))
  (pin "VAmp.~{x100}" output (at 50.8 80.01 0) (effects (font (size 1.27 1.27)) (justify right)))
  (pin "VAmp.x1" output (at 50.8 74.93 0) (effects (font (size 1.27 1.27)) (justify right)))
  (pin "VAmp.AC_1k" output (at 50.8 90.17 0) (effects (font (size 1.27 1.27)) (justify right)))
  (pin "VAmp.AC_10k" output (at 50.8 92.71 0) (effects (font (size 1.27 1.27)) (justify right)))
  (pin "VAmp.AC_100" output (at 50.8 87.63 0) (effects (font (size 1.27 1.27)) (justify right)))
  (pin "VAmp.AC_EN" output (at 50.8 85.09 0) (effects (font (size 1.27 1.27)) (justify right)))
  (pin "VAmp.Out" input (at 50.8 82.55 0) (effects (font (size 1.27 1.27)) (justify right)))
  (pin "IAmp.AC_1k" output (at 50.8 138.43 0) (effects (font (size 1.27 1.27)) (justify right)))
  (pin "IAmp.AC_10k" output (at 50.8 140.97 0) (effects (font (size 1.27 1.27)) (justify right)))
  (pin "IAmp.AC_100" output (at 50.8 135.89 0) (effects (font (size 1.27 1.27)) (justify right)))
  (pin "IAmp.AC_EN" output (at 50.8 133.35 0) (effects (font (size 1.27 1.27)) (justify right)))
  (pin "IAmp.Out" input (at 50.8 114.3 0) (effects (font (size 1.27 1.27)) (justify right)))
  (pin "IAmp.x1" output (at 50.8 106.68 0) (effects (font (size 1.27 1.27)) (justify right)))
  (pin "IAmp.x3" output (at 50.8 109.22 0) (effects (font (size 1.27 1.27)) (justify right)))
  (pin "IAmp.{slash}4" output (at 50.8 104.14 0) (effects (font (size 1.27 1.27)) (justify right)))
  (pin "IAmp.~{x100}" output (at 50.8 111.76 0) (effects (font (size 1.27 1.27)) (justify right)))
  (pin "Source.Bias" output (at 50.8 52.07 0) (effects (font (size 1.27 1.27)) (justify right)))
  (pin "Source.Signal" output (at 50.8 54.61 0) (effects (font (size 1.27 1.27)) (justify right)))
  (pin "Source.{slash}10" output (at 50.8 59.69 0) (effects (font (size 1.27 1.27)) (justify right)))
  (pin "Source.~{x4}" output (at 50.8 57.15 0) (effects (font (size 1.27 1.27)) (justify right)))
  (pin "SIG_SOURCE" output (at 50.8 49.53 0) (effects (font (size 1.27 1.27)) (justify right)))
  (pin "R_SEL_1k" output (at 50.8 148.59 0) (effects (font (size 1.27 1.27)) (justify right)))
  (pin "R_SEL_10k" output (at 50.8 151.13 0) (effects (font (size 1.27 1.27)) (justify right)))
  (pin "R_SEL_10" output (at 50.8 143.51 0) (effects (font (size 1.27 1.27)) (justify right)))
  (pin "R_SEL_100" output (at 50.8 146.05 0) (effects (font (size 1.27 1.27)) (justify right)))
  (pin "DC_INT_ISO" output (at 50.8 156.21 0) (effects (font (size 1.27 1.27)) (justify right)))
  (pin "R_SEL_100k" output (at 50.8 153.67 0) (effects (font (size 1.27 1.27)) (justify right)))
  (pin "DAC_3" output (at 50.8 36.83 0) (effects (font (size 1.27 1.27)) (justify right)))
  (pin "DAC_4" output (at 50.8 39.37 0) (effects (font (size 1.27 1.27)) (justify right)))
  (pin "DAC_7" output (at 50.8 46.99 0) (effects (font (size 1.27 1.27)) (justify right)))
  (pin "DAC_5" output (at 50.8 41.91 0) (effects (font (size 1.27 1.27)) (justify right)))
  (pin "DAC_0" output (at 50.8 29.21 0) (effects (font (size 1.27 1.27)) (justify right)))
  (pin "DAC_2" output (at 50.8 34.29 0) (effects (font (size 1.27 1.27)) (justify right)))
  (pin "DAC_1" output (at 50.8 31.75 0) (effects (font (size 1.27 1.27)) (justify right)))
  (pin "DAC_6" output (at 50.8 44.45 0) (effects (font (size 1.27 1.27)) (justify right)))
  (pin "I_B_MON" input (at 50.8 130.81 0) (effects (font (size 1.27 1.27)) (justify right))))
 (sheet_instances
  (path ""
   (page "1")))
 (embedded_fonts no))
